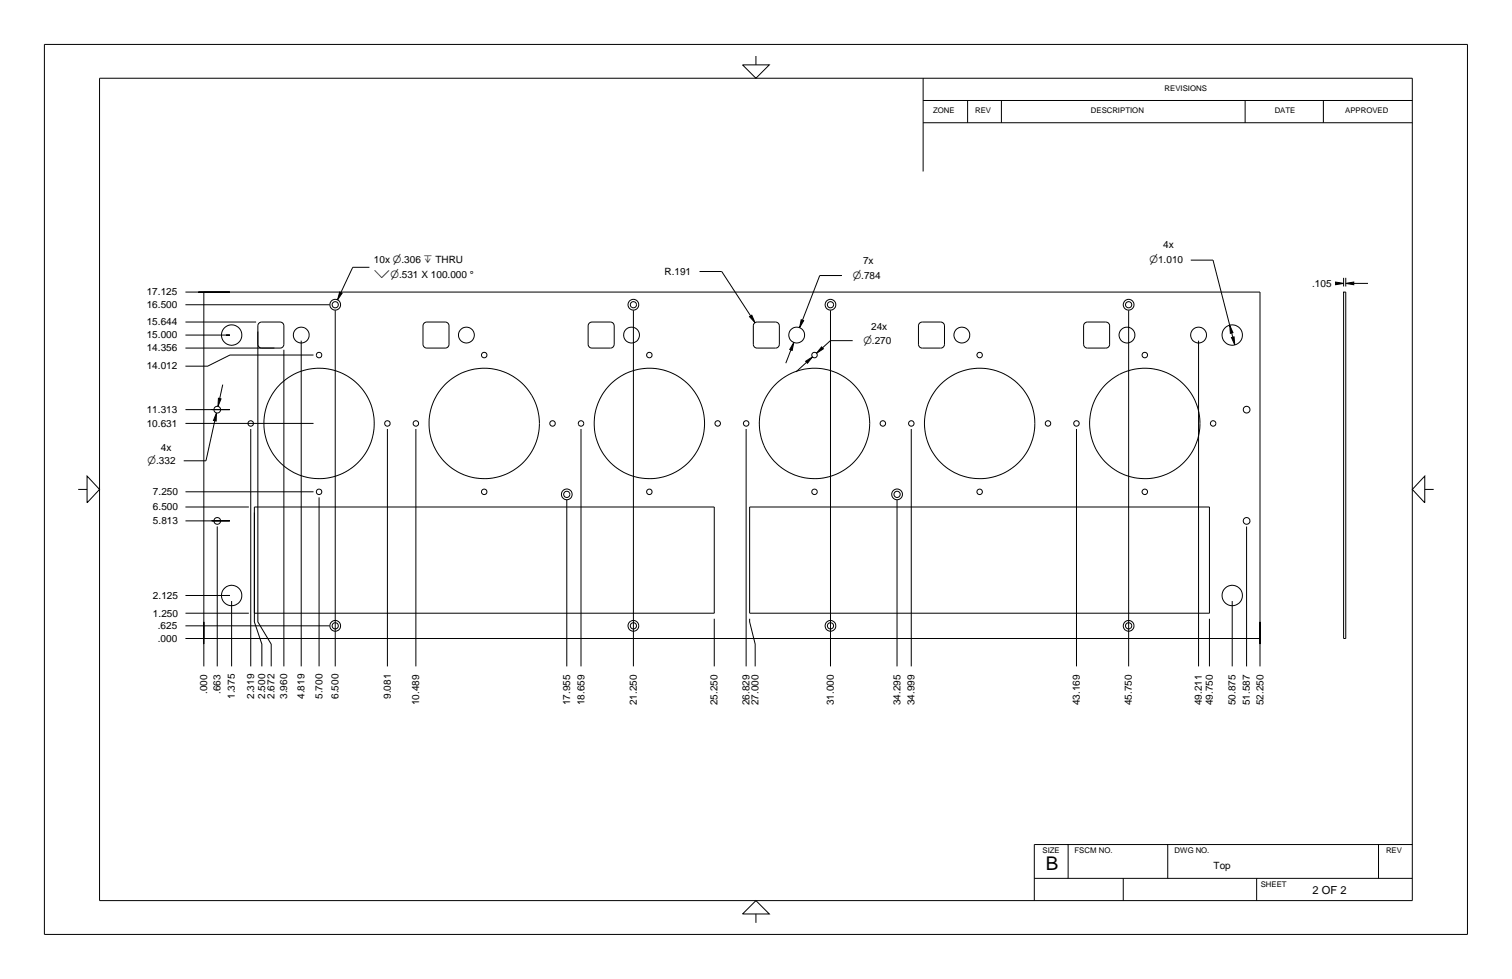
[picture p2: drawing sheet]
<svg xmlns="http://www.w3.org/2000/svg" width="432mm" height="279mm" viewBox="0 0 432 279" stroke-linecap="round" stroke-linejoin="round" font-family="sans-serif">
<g fill="none" stroke="#000" stroke-width=".29">
<path d="M12.7 12.7h406.4v254h-406.4zM212.1 18.5h7.6l-3.8 3.8zM215.9 16v2.5M28.4 22.3h374.9v234.7h-374.9zM263.6 28.7h139.7M263.6 35h139.7M263.6 22.3v26.6M276.3 28.7v6.3M286 28.7v6.3M355.6 28.7v6.3M377.9 28.7v6.3M105.5 76.3h-4.8l-3.4 7.2"/>
<path d="M199.8 77.5h6.3l8.3 12.7M240.5 78.6h-6.4l-4.9 12.8M340.1 74.2h6.3l4.8 18.6 .2 2.3 .7-.2-.9-2.1M383.7 79.3v2.5M384.3 79.3v2.5M53 99.3h25.4M53 95.6h12.7h-1.1M53 91.9h20.2M53 83.4h12.7h-9.1M53 87h41.1M58.2 83.4h301.6v98.8h-301.6zM73.6 94.6v82.9l3.8 6.3v6.4"/>
<path d="M74 92.2l.7-.3h5.4l.6 .3 .4 .7v5.5l-.3 .6-.6 .3h-5.7l-.4-.2-.5-.7v-5.5zM81.1 99.8v90.4M86 97.2v93M95.7 88.6v101.6M97 83.4l.7 .3-1.3 1.9zM121.1 92.2l.7-.3h5.4l.8 .4 .2 .5v5.6l-.3 .7-.6 .2h-5.6l-.6-.3-.3-.7v-5.4zM168.3 92.2l.7-.3h5.4l.7 .4 .3 .7v5.3l-.4 .8-.5 .2h-5.6l-.6-.3-.3-.7v-5.3zM180.9 88.6v101.6M214.1 90.4l.6-.4 .9 2.1zM215.5 92.2l.6-.3h5.5l.7 .3 .3 .7v5.4l-.4 .8-.5 .2h-5.7l-.6-.3-.3-.6v-5.6zM225.9 99.9l-1.5 3.8M226.7 97.7l-.5 2.3-.7-.3z"/>
<path d="M228.8 91.2l.7 .3-1.2 2zM234.6 99l.5 .5-1.9 1.3zM237.2 88.6v101.6M243.5 97.2h-6.3l-2.3 2.1M262.6 92.2l.7-.3h5.3l.8 .3 .3 .7v5.5l-.4 .7-.5 .2h-5.6l-.6-.3-.3-.6v-5.6zM309.8 92.2l.7-.3h5.3l.8 .3 .3 .7v5.5l-.4 .7-.5 .2h-5.6l-.7-.3-.2-.6v-5.5zM322.3 88.6v101.6M342.3 97.2v93M351.7 96.3l.7-.2 .2 2.3zM351.7 95l.4 1.2M381.4 80.5l2.3 .4-2.3 .4zM381.4 80.9h1.2"/>
<path d="M383.7 83.4h.6v98.8h-.6zM384.3 80.9l2.3-.4v.8zM386.6 80.9h4.1M53 116.9h12.7h-5.2M61.8 117.9l-.1 2.3-.7-.2zM62.4 113.7l.7 .1-.8 2.2zM63.6 109.8l-.9 3.9M89.5 101.3h-23.8l-6.4 3.2h-6.3M230.1 103.1l1.9-1.2-1.4 1.8zM230.3 103.4l-3 2.7M22.3 139.7h2.6M24.9 135.9l3.5 3.8-3.5 3.8z"/>
<path d="M53 120.8h36.5M61.3 120.1l-2.5 11.4h-6.3M71.6 122.4v67.8M110.6 122.4v67.8M118.8 122.4v67.8M165.9 122.4v67.8M213.1 122.4v67.8M260.2 122.4v67.8M307.4 122.4v67.8M406.9 135.9v7.6l-3.6-3.8zM406.9 139.7h2.5M53 144.7h18.1"/>
<path d="M53 148.7h12.7h-5.2M53 140.4h36.5M62 150.2v40M72.6 144.7h131.4v30.3h-131.4zM72.6 146.3v31.2l2.2 6.3v6.4M91.1 141.9v48.3M161.9 142.7v47.5M214.1 144.7h131.3v30.3h-131.3zM256.2 142.7v47.5M356 150.3v39.9M53 169.9h12.7h-1.1M53 175h18.1"/>
<path d="M53 178.6h41.1M66.1 171.5v18.7M204 176.6v13.6M214.1 176.6v.9l1.6 6.3v6.4M345.4 176.6v13.6M351.9 171.5v18.7M53 182.2h12.7h-9.1M58.2 183.8v-6.3v12.7M359.8 183.8v-6.3v12.7M215.9 257l3.8 3.8h-7.6zM295.4 250.7h107.9M305 241v9.7"/>
<path d="M320.8 250.7v6.3M333.5 241v9.7M358.9 250.7v6.3M393.7 241v9.7M403.3 241h-107.9v16M215.9 260.8v2.6"/>
<circle cx="66.2" cy="95.6" r="2.91"/>
<circle cx="86" cy="95.6" r="2.26"/>
<circle cx="95.7" cy="87" r="1.53"/>
<circle cx="95.7" cy="87" r=".88"/>
<circle cx="133.2" cy="95.6" r="2.27"/>
<circle cx="180.4" cy="95.6" r="2.27"/>
<circle cx="180.9" cy="87" r=".88"/>
<circle cx="180.9" cy="87" r="1.53"/>
<circle cx="227.5" cy="95.6" r="2.26"/>
<circle cx="237.2" cy="87" r="1.53"/>
<circle cx="237.2" cy="87" r=".88"/>
<circle cx="274.7" cy="95.6" r="2.26"/>
<circle cx="321.8" cy="95.6" r="2.26"/>
<circle cx="322.3" cy="87" r=".88"/>
<circle cx="322.3" cy="87" r="1.53"/>
<circle cx="342.3" cy="95.6" r="2.26"/>
<circle cx="351.9" cy="95.6" r="2.91"/>
<circle cx="62" cy="116.9" r=".96"/>
<circle cx="91.1" cy="101.3" r=".79"/>
<circle cx="138.3" cy="101.3" r=".78"/>
<circle cx="185.4" cy="101.3" r=".78"/>
<circle cx="232.6" cy="101.3" r=".78"/>
<circle cx="279.8" cy="101.3" r=".78"/>
<circle cx="326.9" cy="101.3" r=".79"/>
<circle cx="356" cy="116.9" r=".96"/>
<circle cx="71.6" cy="120.9" r=".78"/>
<circle cx="91.1" cy="120.9" r="15.8"/>
<circle cx="110.6" cy="120.9" r=".78"/>
<circle cx="118.8" cy="120.9" r=".77"/>
<circle cx="138.3" cy="120.9" r="15.8"/>
<circle cx="157.8" cy="120.9" r=".77"/>
<circle cx="165.9" cy="120.9" r=".77"/>
<circle cx="185.5" cy="120.9" r="15.8"/>
<circle cx="205" cy="120.9" r=".77"/>
<circle cx="213.1" cy="120.9" r=".77"/>
<circle cx="232.6" cy="120.9" r="15.8"/>
<circle cx="252.1" cy="120.9" r=".77"/>
<circle cx="260.3" cy="120.9" r=".77"/>
<circle cx="279.8" cy="120.9" r="15.8"/>
<circle cx="299.3" cy="120.9" r=".77"/>
<circle cx="307.4" cy="120.9" r=".78"/>
<circle cx="326.9" cy="120.9" r="15.8"/>
<circle cx="346.5" cy="120.9" r=".78"/>
<circle cx="62" cy="148.7" r=".96"/>
<circle cx="91.1" cy="140.4" r=".78"/>
<circle cx="138.3" cy="140.4" r=".77"/>
<circle cx="161.9" cy="141.1" r=".89"/>
<circle cx="161.9" cy="141.1" r="1.53"/>
<circle cx="185.5" cy="140.4" r=".77"/>
<circle cx="232.6" cy="140.4" r=".77"/>
<circle cx="256.2" cy="141.1" r=".88"/>
<circle cx="256.2" cy="141.1" r="1.53"/>
<circle cx="279.8" cy="140.4" r=".77"/>
<circle cx="326.9" cy="140.4" r=".78"/>
<circle cx="356" cy="148.7" r=".96"/>
<circle cx="66.2" cy="169.9" r="2.91"/>
<circle cx="95.7" cy="178.6" r="1.53"/>
<circle cx="95.7" cy="178.6" r=".88"/>
<circle cx="180.9" cy="178.6" r=".88"/>
<circle cx="180.9" cy="178.6" r="1.53"/>
<circle cx="237.2" cy="178.6" r="1.53"/>
<circle cx="237.2" cy="178.6" r=".88"/>
<circle cx="322.3" cy="178.6" r=".88"/>
<circle cx="322.3" cy="178.6" r="1.53"/>
<circle cx="351.9" cy="169.9" r="2.91"/>
</g>
<g fill="#000">
<path d="M381.4 80.5l2.3 .4-2.3 .4zM384.3 80.9l2.3-.4v.8zM230.1 103.1l.5 .6 1.4-1.8z"/>
<path d="M97 83.4h.1a.4 .4 0 0 1 .4 .1 .4 .4 0 0 1 0 .4l-1.1 1.7z" fill-rule="evenodd"/>
<path d="M214.1 90.4l1.5 1.7-.9-2.1z" fill-rule="evenodd"/>
<path d="M226.7 97.8l-.4 2.2-.8-.3z" fill-rule="evenodd"/>
<path d="M228.8 91.3l.7 .2-1.1 2z" fill-rule="evenodd"/>
<path d="M234.6 99l-1.4 1.8 1.9-1.2z" fill-rule="evenodd"/>
<path d="M351.2 92.9l.9 2.1-.7 .1z" fill-rule="evenodd"/>
<path d="M351.7 96.3l.7-.1 .2 2.2z" fill-rule="evenodd"/>
<path d="M61.8 117.9l-.1 2.3-.7-.2z" fill-rule="evenodd"/>
<path d="M62.4 113.7l.7 .1-.8 2.1z" fill-rule="evenodd"/>
</g>
<text font-size="5.4" x="298.7" y="248.4">B</text>
<text font-size="3.2" x="374.8" y="255.1">2 OF 2</text>
<g font-size="2.9">
<text x="332.2" y="70.7">4x</text>
<text x="106.8" y="75.1">10x n.306 x THRU</text>
<text x="246.5" y="75.3">7x</text>
<text x="328.3" y="75.1">n1.010</text>
<text x="106.8" y="79.4">wn.531 X 100.000 °</text>
<text x="189.8" y="78.4">R.191</text>
<text x="243.5" y="79.5">n.784</text>
<text x="374.7" y="81.8">.105</text>
<text x="41.9" y="87.9">16.500</text>
<text x="41.9" y="84.3">17.125</text>
<text x="41.9" y="92.9">15.644</text>
<text x="248.8" y="94">24x</text>
<text x="41.9" y="100.3">14.356</text>
<text x="41.9" y="96.6">15.000</text>
<text x="246.6" y="98.1">n.270</text>
<text x="41.9" y="105.5">14.012</text>
<text x="41.9" y="117.9">11.313</text>
<text x="41.9" y="121.8">10.631</text>
<text x="45.9" y="128.6">4x</text>
<text x="42.1" y="132.4">n.332</text>
<text x="43.7" y="141.3">7.250</text>
<text x="43.7" y="149.6">5.813</text>
<text x="43.7" y="145.6">6.500</text>
<text x="43.7" y="170.9">2.125</text>
<text x="43.7" y="176">1.250</text>
<text x="45.1" y="179.6">.625</text>
<text x="45.1" y="183.2">.000</text>
<text x="59.2" y="198.1" transform="rotate(-90 59.2 198.1)">.000</text>
<text x="63" y="198.1" transform="rotate(-90 63 198.1)">.663</text>
<text x="67.1" y="199.5" transform="rotate(-90 67.1 199.5)">1.375</text>
<text x="72.6" y="199.5" transform="rotate(-90 72.6 199.5)">2.319</text>
<text x="75.7" y="199.5" transform="rotate(-90 75.7 199.5)">2.500</text>
<text x="78.4" y="199.5" transform="rotate(-90 78.4 199.5)">2.672</text>
<text x="82" y="199.5" transform="rotate(-90 82 199.5)">3.960</text>
<text x="87" y="199.5" transform="rotate(-90 87 199.5)">4.819</text>
<text x="92.1" y="199.5" transform="rotate(-90 92.1 199.5)">5.700</text>
<text x="96.7" y="199.5" transform="rotate(-90 96.7 199.5)">6.500</text>
<text x="111.6" y="199.5" transform="rotate(-90 111.6 199.5)">9.081</text>
<text x="119.7" y="201.2" transform="rotate(-90 119.7 201.2)">10.489</text>
<text x="162.8" y="201.2" transform="rotate(-90 162.8 201.2)">17.955</text>
<text x="166.9" y="201.2" transform="rotate(-90 166.9 201.2)">18.659</text>
<text x="181.8" y="201.2" transform="rotate(-90 181.8 201.2)">21.250</text>
<text x="204.9" y="201.2" transform="rotate(-90 204.9 201.2)">25.250</text>
<text x="214" y="201.2" transform="rotate(-90 214 201.2)">26.829</text>
<text x="216.6" y="201.2" transform="rotate(-90 216.6 201.2)">27.000</text>
<text x="238.1" y="201.2" transform="rotate(-90 238.1 201.2)">31.000</text>
<text x="257.1" y="201.2" transform="rotate(-90 257.1 201.2)">34.295</text>
<text x="261.2" y="201.2" transform="rotate(-90 261.2 201.2)">34.999</text>
<text x="308.4" y="201.2" transform="rotate(-90 308.4 201.2)">43.169</text>
<text x="323.3" y="201.2" transform="rotate(-90 323.3 201.2)">45.750</text>
<text x="343.2" y="201.2" transform="rotate(-90 343.2 201.2)">49.211</text>
<text x="346.4" y="201.2" transform="rotate(-90 346.4 201.2)">49.750</text>
<text x="352.8" y="201.2" transform="rotate(-90 352.8 201.2)">50.875</text>
<text x="357" y="201.2" transform="rotate(-90 357 201.2)">51.587</text>
<text x="360.8" y="201.2" transform="rotate(-90 360.8 201.2)">52.250</text>
</g>
<text font-size="2.8" x="346.6" y="248.1">Top</text>
<g font-size="2.2">
<text x="332.6" y="26">REVISIONS</text>
<text x="266.5" y="32.2">ZONE</text>
<text x="278.5" y="32.2">REV</text>
<text x="311.6" y="32.2">DESCRIPTION</text>
<text x="364" y="32.2">DATE</text>
<text x="384.2" y="32.2">APPROVED</text>
<text x="297.7" y="243.4">SIZE</text>
<text x="306.9" y="243.4">FSCM NO.</text>
<text x="335.4" y="243.4">DWG NO.</text>
<text x="395.8" y="243.4">REV</text>
<text x="360" y="253.2">SHEET</text>
</g>
</svg>
